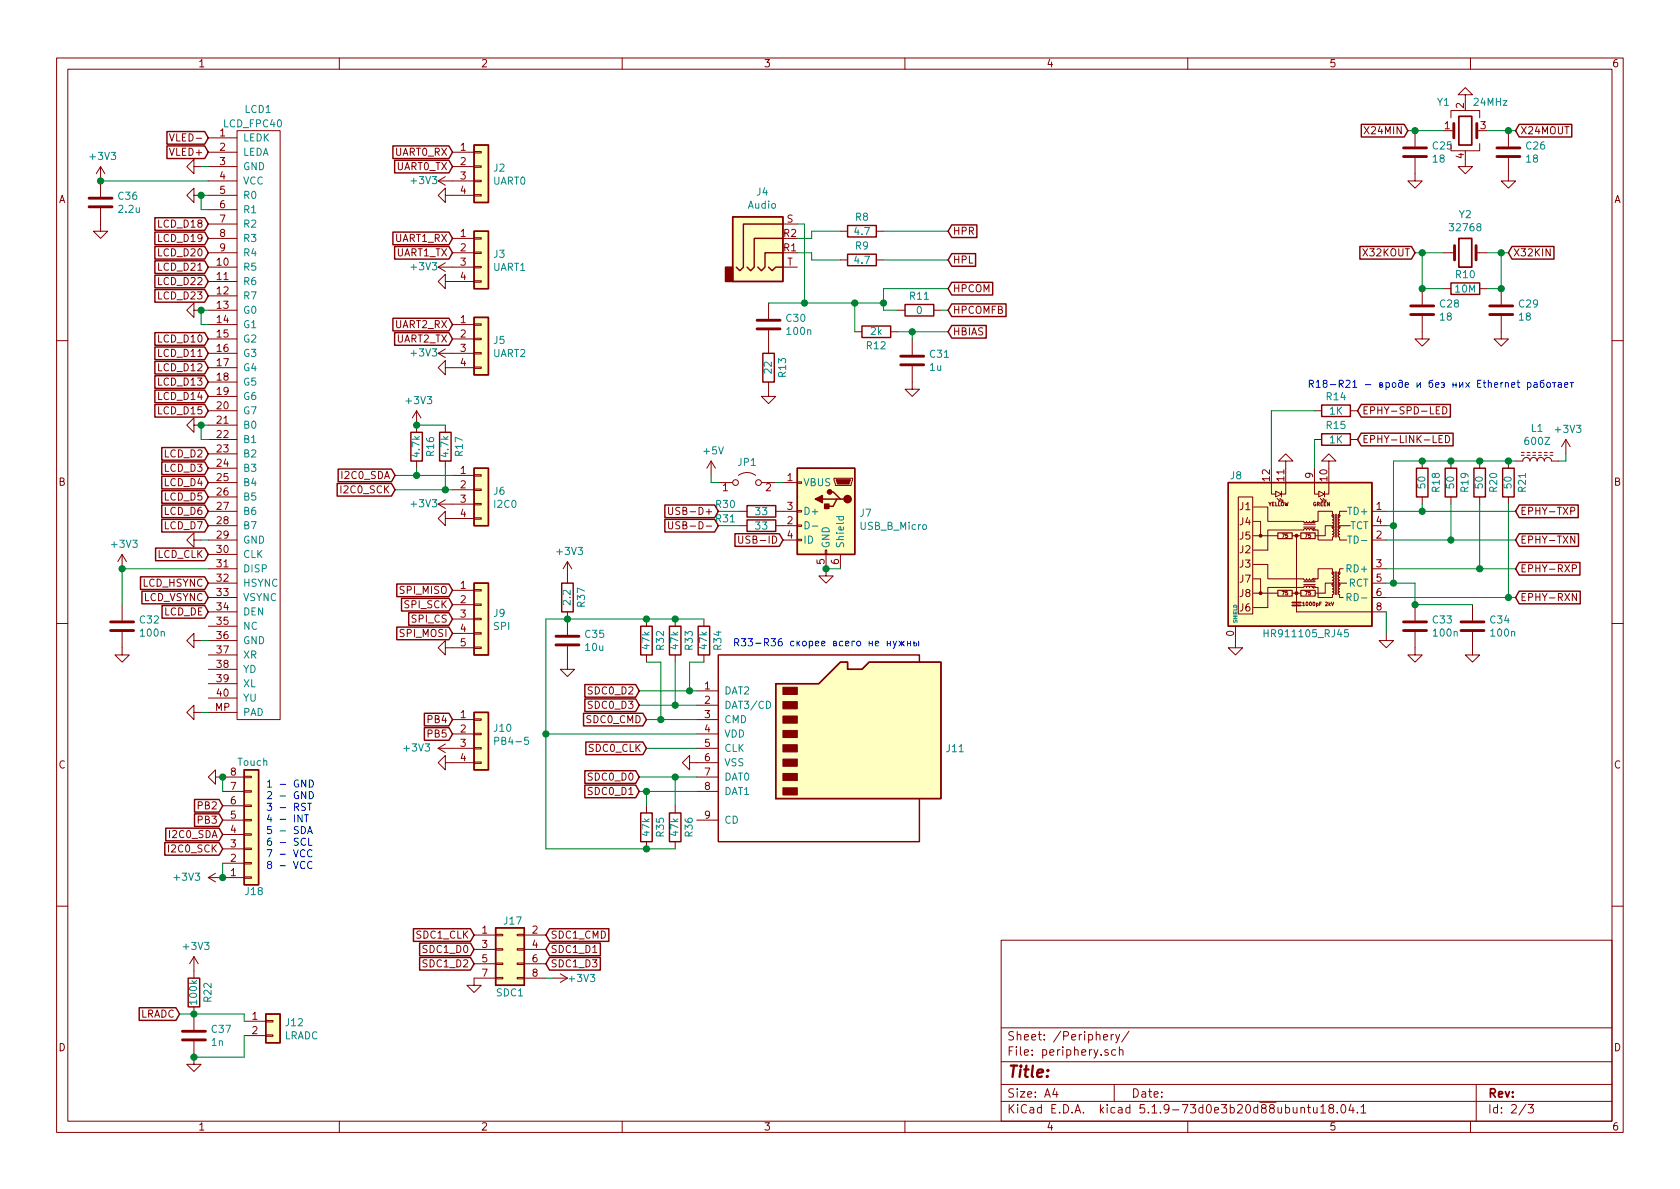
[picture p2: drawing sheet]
EESchema Schematic File Version 4
EELAYER 30 0
EELAYER END
$Descr A4 11693 8268
encoding utf-8
Sheet 2 3
Title ""
Date ""
Rev ""
Comp ""
Comment1 ""
Comment2 ""
Comment3 ""
Comment4 ""
$EndDescr
$Comp
L balmer:LCD_FPC40 LCD1
U 1 1
P 1750 2800
F 0 "LCD1" H 1700 4850 50  0000 L CNN
F 1 "LCD_FPC40" H 1550 4750 50  0000 L CNN
F 2 "Connector_FFC-FPC:Hirose_FH12-40S-0.5SH_1x40-1MP_P0.50mm_Horizontal" H 1700 4750 50  0001 C CNN
F 3 "" H 1900 3500 50  0001 C CNN
	1    1750 2800
	1    0    0    -1  
$EndComp
$Comp
L power:GND #PWR0138
U 1 1
P 1400 4950
F 0 "#PWR0138" H 1400 4700 50  0001 C CNN
F 1 "GND" H 1405 4777 50  0001 C CNN
F 2 "" H 1400 4950 50  0001 C CNN
F 3 "" H 1400 4950 50  0001 C CNN
	1    1400 4950
	0    1    1    0   
$EndComp
Wire Wire Line
	1450 4950 1400 4950
$Comp
L power:GND #PWR0139
U 1 1
P 1400 4450
F 0 "#PWR0139" H 1400 4200 50  0001 C CNN
F 1 "GND" H 1405 4277 50  0001 C CNN
F 2 "" H 1400 4450 50  0001 C CNN
F 3 "" H 1400 4450 50  0001 C CNN
	1    1400 4450
	0    1    1    0   
$EndComp
Wire Wire Line
	1450 4450 1400 4450
$Comp
L power:GND #PWR0140
U 1 1
P 1400 3750
F 0 "#PWR0140" H 1400 3500 50  0001 C CNN
F 1 "GND" H 1405 3577 50  0001 C CNN
F 2 "" H 1400 3750 50  0001 C CNN
F 3 "" H 1400 3750 50  0001 C CNN
	1    1400 3750
	0    1    1    0   
$EndComp
Wire Wire Line
	1450 3750 1400 3750
$Comp
L power:GND #PWR0141
U 1 1
P 1400 1150
F 0 "#PWR0141" H 1400 900 50  0001 C CNN
F 1 "GND" H 1405 977 50  0001 C CNN
F 2 "" H 1400 1150 50  0001 C CNN
F 3 "" H 1400 1150 50  0001 C CNN
	1    1400 1150
	0    1    1    0   
$EndComp
Wire Wire Line
	1450 1150 1400 1150
$Comp
L power:GND #PWR0142
U 1 1
P 1400 1350
F 0 "#PWR0142" H 1400 1100 50  0001 C CNN
F 1 "GND" H 1405 1177 50  0001 C CNN
F 2 "" H 1400 1350 50  0001 C CNN
F 3 "" H 1400 1350 50  0001 C CNN
	1    1400 1350
	0    1    1    0   
$EndComp
Wire Wire Line
	1450 1450 1400 1450
Wire Wire Line
	1400 1450 1400 1350
Wire Wire Line
	1450 1350 1400 1350
Connection ~ 1400 1350
$Comp
L power:GND #PWR0143
U 1 1
P 1400 2150
F 0 "#PWR0143" H 1400 1900 50  0001 C CNN
F 1 "GND" H 1405 1977 50  0001 C CNN
F 2 "" H 1400 2150 50  0001 C CNN
F 3 "" H 1400 2150 50  0001 C CNN
	1    1400 2150
	0    1    1    0   
$EndComp
Wire Wire Line
	1450 2150 1400 2150
Wire Wire Line
	1450 2250 1400 2250
Wire Wire Line
	1400 2250 1400 2150
Connection ~ 1400 2150
$Comp
L power:GND #PWR0144
U 1 1
P 1400 2950
F 0 "#PWR0144" H 1400 2700 50  0001 C CNN
F 1 "GND" H 1405 2777 50  0001 C CNN
F 2 "" H 1400 2950 50  0001 C CNN
F 3 "" H 1400 2950 50  0001 C CNN
	1    1400 2950
	0    1    1    0   
$EndComp
Wire Wire Line
	1450 2950 1400 2950
Wire Wire Line
	1450 3050 1400 3050
Wire Wire Line
	1400 3050 1400 2950
Connection ~ 1400 2950
Text GLabel 1450 1550 0    50   Input ~ 0
LCD_D18
Text GLabel 1450 1650 0    50   Input ~ 0
LCD_D19
Text GLabel 1450 1750 0    50   Input ~ 0
LCD_D20
Text GLabel 1450 1850 0    50   Input ~ 0
LCD_D21
Text GLabel 1450 1950 0    50   Input ~ 0
LCD_D22
Text GLabel 1450 2050 0    50   Input ~ 0
LCD_D23
Text GLabel 1450 2350 0    50   Input ~ 0
LCD_D10
Text GLabel 1450 2450 0    50   Input ~ 0
LCD_D11
Text GLabel 1450 2550 0    50   Input ~ 0
LCD_D12
Text GLabel 1450 2650 0    50   Input ~ 0
LCD_D13
Text GLabel 1450 2750 0    50   Input ~ 0
LCD_D14
Text GLabel 1450 2850 0    50   Input ~ 0
LCD_D15
Text GLabel 1450 3150 0    50   Input ~ 0
LCD_D2
Text GLabel 1450 3250 0    50   Input ~ 0
LCD_D3
Text GLabel 1450 3350 0    50   Input ~ 0
LCD_D4
Text GLabel 1450 3450 0    50   Input ~ 0
LCD_D5
Text GLabel 1450 3550 0    50   Input ~ 0
LCD_D6
Text GLabel 1450 3650 0    50   Input ~ 0
LCD_D7
$Comp
L Device:Crystal_GND24 Y1
U 1 1
P 10200 900
F 0 "Y1" H 10000 1100 50  0000 L CNN
F 1 "24MHz" H 10250 1100 50  0000 L CNN
F 2 "Crystal:Crystal_SMD_3225-4Pin_3.2x2.5mm" H 10200 900 50  0001 C CNN
F 3 "~" H 10200 900 50  0001 C CNN
	1    10200 900 
	1    0    0    -1  
$EndComp
$Comp
L Device:C C26
U 1 1
P 10500 1050
F 0 "C26" H 10615 1096 50  0000 L CNN
F 1 "18" H 10615 1005 50  0000 L CNN
F 2 "Capacitor_SMD:C_0603_1608Metric" H 10538 900 50  0001 C CNN
F 3 "~" H 10500 1050 50  0001 C CNN
	1    10500 1050
	1    0    0    -1  
$EndComp
$Comp
L power:GND #PWR0157
U 1 1
P 10200 1100
F 0 "#PWR0157" H 10200 850 50  0001 C CNN
F 1 "GND" H 10205 927 50  0001 C CNN
F 2 "" H 10200 1100 50  0001 C CNN
F 3 "" H 10200 1100 50  0001 C CNN
	1    10200 1100
	1    0    0    -1  
$EndComp
$Comp
L power:GND #PWR0158
U 1 1
P 10200 700
F 0 "#PWR0158" H 10200 450 50  0001 C CNN
F 1 "GND" H 10205 527 50  0001 C CNN
F 2 "" H 10200 700 50  0001 C CNN
F 3 "" H 10200 700 50  0001 C CNN
	1    10200 700 
	-1   0    0    1   
$EndComp
Wire Wire Line
	10050 900  9850 900 
Wire Wire Line
	10350 900  10500 900 
$Comp
L power:GND #PWR0159
U 1 1
P 9850 1200
F 0 "#PWR0159" H 9850 950 50  0001 C CNN
F 1 "GND" H 9855 1027 50  0001 C CNN
F 2 "" H 9850 1200 50  0001 C CNN
F 3 "" H 9850 1200 50  0001 C CNN
	1    9850 1200
	1    0    0    -1  
$EndComp
$Comp
L power:GND #PWR0160
U 1 1
P 10500 1200
F 0 "#PWR0160" H 10500 950 50  0001 C CNN
F 1 "GND" H 10505 1027 50  0001 C CNN
F 2 "" H 10500 1200 50  0001 C CNN
F 3 "" H 10500 1200 50  0001 C CNN
	1    10500 1200
	1    0    0    -1  
$EndComp
Text GLabel 9800 900  0    50   Input ~ 0
X24MIN
Text GLabel 10550 900  2    50   Input ~ 0
X24MOUT
$Comp
L Device:C C25
U 1 1
P 9850 1050
F 0 "C25" H 9965 1096 50  0000 L CNN
F 1 "18" H 9965 1005 50  0000 L CNN
F 2 "Capacitor_SMD:C_0603_1608Metric" H 9888 900 50  0001 C CNN
F 3 "~" H 9850 1050 50  0001 C CNN
	1    9850 1050
	1    0    0    -1  
$EndComp
Wire Wire Line
	9850 900  9800 900 
Connection ~ 9850 900 
Wire Wire Line
	10500 900  10550 900 
Connection ~ 10500 900 
$Comp
L Device:Crystal Y2
U 1 1
P 10200 1750
F 0 "Y2" H 10200 2018 50  0000 C CNN
F 1 "32768" H 10200 1927 50  0000 C CNN
F 2 "Crystal:Crystal_C26-LF_D2.1mm_L6.5mm_Horizontal" H 10200 1750 50  0001 C CNN
F 3 "~" H 10200 1750 50  0001 C CNN
	1    10200 1750
	1    0    0    -1  
$EndComp
$Comp
L Device:C C28
U 1 1
P 9900 2150
F 0 "C28" H 10015 2196 50  0000 L CNN
F 1 "18" H 10015 2105 50  0000 L CNN
F 2 "Capacitor_SMD:C_0603_1608Metric" H 9938 2000 50  0001 C CNN
F 3 "~" H 9900 2150 50  0001 C CNN
	1    9900 2150
	1    0    0    -1  
$EndComp
$Comp
L Device:C C29
U 1 1
P 10450 2150
F 0 "C29" H 10565 2196 50  0000 L CNN
F 1 "18" H 10565 2105 50  0000 L CNN
F 2 "Capacitor_SMD:C_0603_1608Metric" H 10488 2000 50  0001 C CNN
F 3 "~" H 10450 2150 50  0001 C CNN
	1    10450 2150
	1    0    0    -1  
$EndComp
Wire Wire Line
	10050 1750 9900 1750
Wire Wire Line
	10350 1750 10450 1750
$Comp
L power:GND #PWR0161
U 1 1
P 9900 2300
F 0 "#PWR0161" H 9900 2050 50  0001 C CNN
F 1 "GND" H 9905 2127 50  0001 C CNN
F 2 "" H 9900 2300 50  0001 C CNN
F 3 "" H 9900 2300 50  0001 C CNN
	1    9900 2300
	1    0    0    -1  
$EndComp
$Comp
L power:GND #PWR0162
U 1 1
P 10450 2300
F 0 "#PWR0162" H 10450 2050 50  0001 C CNN
F 1 "GND" H 10455 2127 50  0001 C CNN
F 2 "" H 10450 2300 50  0001 C CNN
F 3 "" H 10450 2300 50  0001 C CNN
	1    10450 2300
	1    0    0    -1  
$EndComp
Text GLabel 10500 1750 2    50   Input ~ 0
X32KIN
Text GLabel 9850 1750 0    50   Input ~ 0
X32KOUT
Wire Wire Line
	10500 1750 10450 1750
Connection ~ 10450 1750
Wire Wire Line
	9850 1750 9900 1750
Connection ~ 9900 1750
$Comp
L Device:R R10
U 1 1
P 10200 2000
F 0 "R10" V 10100 2000 50  0000 C CNN
F 1 "10M" V 10200 2000 50  0000 C CNN
F 2 "Resistor_SMD:R_0805_2012Metric" V 10130 2000 50  0001 C CNN
F 3 "~" H 10200 2000 50  0001 C CNN
	1    10200 2000
	0    1    1    0   
$EndComp
Wire Wire Line
	10450 1750 10450 2000
Wire Wire Line
	10350 2000 10450 2000
Connection ~ 10450 2000
Wire Wire Line
	10050 2000 9900 2000
Wire Wire Line
	9900 1750 9900 2000
Connection ~ 9900 2000
Text GLabel 10550 3550 2    50   Input ~ 0
EPHY-TXP
Text GLabel 10550 3750 2    50   Input ~ 0
EPHY-TXN
Text GLabel 10550 3950 2    50   Input ~ 0
EPHY-RXP
Text GLabel 10550 4150 2    50   Input ~ 0
EPHY-RXN
$Comp
L hr911105_rj45:HR911105_RJ45 J8
U 1 1
P 9050 3850
F 0 "J8" H 8650 4400 50  0000 R CNN
F 1 "HR911105_RJ45" H 9400 3300 50  0000 R CNN
F 2 "balmer:HR911105_RJ45" H 9050 3225 50  0001 C CNN
F 3 "HR911105_RJ45" H 8635 3615 50  0001 L TNN
	1    9050 3850
	1    0    0    -1  
$EndComp
Text GLabel 9450 3050 2    50   Input ~ 0
EPHY-LINK-LED
Text GLabel 9450 2850 2    50   Input ~ 0
EPHY-SPD-LED
$Comp
L Device:R R14
U 1 1
P 9300 2850
F 0 "R14" V 9200 2850 50  0000 C CNN
F 1 "1K" V 9300 2850 50  0000 C CNN
F 2 "Resistor_SMD:R_0603_1608Metric" V 9230 2850 50  0001 C CNN
F 3 "~" H 9300 2850 50  0001 C CNN
	1    9300 2850
	0    1    1    0   
$EndComp
$Comp
L power:GND #PWR0163
U 1 1
P 8950 3250
F 0 "#PWR0163" H 8950 3000 50  0001 C CNN
F 1 "GND" H 8955 3077 50  0001 C CNN
F 2 "" H 8950 3250 50  0001 C CNN
F 3 "" H 8950 3250 50  0001 C CNN
	1    8950 3250
	-1   0    0    1   
$EndComp
$Comp
L power:GND #PWR0164
U 1 1
P 9250 3250
F 0 "#PWR0164" H 9250 3000 50  0001 C CNN
F 1 "GND" H 9255 3077 50  0001 C CNN
F 2 "" H 9250 3250 50  0001 C CNN
F 3 "" H 9250 3250 50  0001 C CNN
	1    9250 3250
	-1   0    0    1   
$EndComp
$Comp
L Device:R R15
U 1 1
P 9300 3050
F 0 "R15" V 9200 3050 50  0000 C CNN
F 1 "1K" V 9300 3050 50  0000 C CNN
F 2 "Resistor_SMD:R_0603_1608Metric" V 9230 3050 50  0001 C CNN
F 3 "~" H 9300 3050 50  0001 C CNN
	1    9300 3050
	0    1    1    0   
$EndComp
Wire Wire Line
	9150 3250 9150 3050
Wire Wire Line
	8850 3250 8850 2850
Wire Wire Line
	8850 2850 9150 2850
$Comp
L power:GND #PWR0165
U 1 1
P 8600 4450
F 0 "#PWR0165" H 8600 4200 50  0001 C CNN
F 1 "GND" H 8605 4277 50  0001 C CNN
F 2 "" H 8600 4450 50  0001 C CNN
F 3 "" H 8600 4450 50  0001 C CNN
	1    8600 4450
	1    0    0    -1  
$EndComp
$Comp
L Device:R R18
U 1 1
P 9900 3350
F 0 "R18" V 9800 3350 50  0000 C CNN
F 1 "50" V 9900 3350 50  0000 C CNN
F 2 "Resistor_SMD:R_0603_1608Metric" V 9830 3350 50  0001 C CNN
F 3 "~" H 9900 3350 50  0001 C CNN
	1    9900 3350
	-1   0    0    1   
$EndComp
$Comp
L Device:R R19
U 1 1
P 10100 3350
F 0 "R19" V 10000 3350 50  0000 C CNN
F 1 "50" V 10100 3350 50  0000 C CNN
F 2 "Resistor_SMD:R_0603_1608Metric" V 10030 3350 50  0001 C CNN
F 3 "~" H 10100 3350 50  0001 C CNN
	1    10100 3350
	-1   0    0    1   
$EndComp
$Comp
L Device:R R20
U 1 1
P 10300 3350
F 0 "R20" V 10200 3350 50  0000 C CNN
F 1 "50" V 10300 3350 50  0000 C CNN
F 2 "Resistor_SMD:R_0603_1608Metric" V 10230 3350 50  0001 C CNN
F 3 "~" H 10300 3350 50  0001 C CNN
	1    10300 3350
	-1   0    0    1   
$EndComp
$Comp
L Device:R R21
U 1 1
P 10500 3350
F 0 "R21" V 10400 3350 50  0000 C CNN
F 1 "50" V 10500 3350 50  0000 C CNN
F 2 "Resistor_SMD:R_0603_1608Metric" V 10430 3350 50  0001 C CNN
F 3 "~" H 10500 3350 50  0001 C CNN
	1    10500 3350
	-1   0    0    1   
$EndComp
Wire Wire Line
	9650 3550 9900 3550
Wire Wire Line
	9650 3750 10100 3750
Wire Wire Line
	9650 3950 10300 3950
Wire Wire Line
	9650 4150 10500 4150
Wire Wire Line
	9900 3500 9900 3550
Connection ~ 9900 3550
Wire Wire Line
	9900 3550 10550 3550
Wire Wire Line
	10100 3500 10100 3750
Connection ~ 10100 3750
Wire Wire Line
	10100 3750 10550 3750
Wire Wire Line
	10300 3500 10300 3950
Connection ~ 10300 3950
Wire Wire Line
	10300 3950 10550 3950
Wire Wire Line
	10500 3500 10500 4150
Connection ~ 10500 4150
Wire Wire Line
	10500 4150 10550 4150
Wire Wire Line
	9900 3200 10100 3200
Wire Wire Line
	10100 3200 10300 3200
Connection ~ 10100 3200
Wire Wire Line
	10300 3200 10500 3200
Connection ~ 10300 3200
$Comp
L Device:L_Core_Ferrite L1
U 1 1
P 10700 3200
F 0 "L1" V 10925 3200 50  0000 C CNN
F 1 "600Z" V 10834 3200 50  0000 C CNN
F 2 "Inductor_SMD:L_1206_3216Metric" H 10700 3200 50  0001 C CNN
F 3 "~" H 10700 3200 50  0001 C CNN
	1    10700 3200
	0    -1   -1   0   
$EndComp
Wire Wire Line
	9650 3650 9700 3650
Wire Wire Line
	9700 3650 9700 3200
Wire Wire Line
	9700 3200 9900 3200
Connection ~ 9900 3200
Wire Wire Line
	9650 4050 9700 4050
Wire Wire Line
	9700 4050 9700 3650
Connection ~ 9700 3650
$Comp
L power:GND #PWR0166
U 1 1
P 9650 4400
F 0 "#PWR0166" H 9650 4150 50  0001 C CNN
F 1 "GND" H 9655 4227 50  0001 C CNN
F 2 "" H 9650 4400 50  0001 C CNN
F 3 "" H 9650 4400 50  0001 C CNN
	1    9650 4400
	1    0    0    -1  
$EndComp
Wire Wire Line
	9650 4250 9650 4400
$Comp
L Device:C C33
U 1 1
P 9850 4350
F 0 "C33" H 9965 4396 50  0000 L CNN
F 1 "100n" H 9965 4305 50  0000 L CNN
F 2 "Capacitor_SMD:C_0603_1608Metric" H 9888 4200 50  0001 C CNN
F 3 "~" H 9850 4350 50  0001 C CNN
	1    9850 4350
	1    0    0    -1  
$EndComp
$Comp
L Device:C C34
U 1 1
P 10250 4350
F 0 "C34" H 10365 4396 50  0000 L CNN
F 1 "100n" H 10365 4305 50  0000 L CNN
F 2 "Capacitor_SMD:C_0603_1608Metric" H 10288 4200 50  0001 C CNN
F 3 "~" H 10250 4350 50  0001 C CNN
	1    10250 4350
	1    0    0    -1  
$EndComp
$Comp
L power:GND #PWR0167
U 1 1
P 9850 4500
F 0 "#PWR0167" H 9850 4250 50  0001 C CNN
F 1 "GND" H 9855 4327 50  0001 C CNN
F 2 "" H 9850 4500 50  0001 C CNN
F 3 "" H 9850 4500 50  0001 C CNN
	1    9850 4500
	1    0    0    -1  
$EndComp
$Comp
L power:GND #PWR0168
U 1 1
P 10250 4500
F 0 "#PWR0168" H 10250 4250 50  0001 C CNN
F 1 "GND" H 10255 4327 50  0001 C CNN
F 2 "" H 10250 4500 50  0001 C CNN
F 3 "" H 10250 4500 50  0001 C CNN
	1    10250 4500
	1    0    0    -1  
$EndComp
Wire Wire Line
	9850 4200 9850 4050
Wire Wire Line
	9850 4050 9700 4050
Connection ~ 9700 4050
Wire Wire Line
	10250 4200 9850 4200
Connection ~ 9850 4200
Wire Wire Line
	10550 3200 10500 3200
Connection ~ 10500 3200
$Comp
L power:+3V3 #PWR0169
U 1 1
P 10900 3150
F 0 "#PWR0169" H 10900 3000 50  0001 C CNN
F 1 "+3V3" H 10915 3323 50  0000 C CNN
F 2 "" H 10900 3150 50  0001 C CNN
F 3 "" H 10900 3150 50  0001 C CNN
	1    10900 3150
	1    0    0    -1  
$EndComp
Wire Wire Line
	10850 3200 10900 3200
Wire Wire Line
	10900 3200 10900 3150
Text GLabel 1450 4150 0    50   Input ~ 0
LCD_VSYNC
Text GLabel 1450 4050 0    50   Input ~ 0
LCD_HSYNC
Text GLabel 1450 4250 0    50   Input ~ 0
LCD_DE
Text GLabel 1450 3850 0    50   Input ~ 0
LCD_CLK
$Comp
L power:+3V3 #PWR0170
U 1 1
P 850 3950
F 0 "#PWR0170" H 850 3800 50  0001 C CNN
F 1 "+3V3" H 865 4123 50  0000 C CNN
F 2 "" H 850 3950 50  0001 C CNN
F 3 "" H 850 3950 50  0001 C CNN
	1    850  3950
	1    0    0    -1  
$EndComp
Wire Wire Line
	1450 3950 850  3950
Text GLabel 1450 950  0    50   Input ~ 0
VLED-
Text GLabel 1450 1050 0    50   Input ~ 0
VLED+
Text GLabel 4450 4800 0    50   Input ~ 0
SDC0_D2
$Comp
L balmer:Micro_SD_Card_Ebay J11
U 1 1
P 5750 5200
F 0 "J11" H 6580 5200 50  0000 L CNN
F 1 "Micro_SD_Card_Ebay" H 6580 5200 50  0001 L CNN
F 2 "balmer:Conn_uSDcard" H 6580 5109 50  0001 L CNN
F 3 "https://www.hirose.com/product/en/download_file/key_name/DM3/category/Catalog/doc_file_id/49662/?file_category_id=4&item_id=195&is_series=1" H 5750 5300 50  0001 C CNN
	1    5750 5200
	1    0    0    -1  
$EndComp
Text GLabel 4450 4900 0    50   Input ~ 0
SDC0_D3
Text GLabel 4500 5000 0    50   Input ~ 0
SDC0_CMD
$Comp
L power:+3V3 #PWR0171
U 1 1
P 3950 4000
F 0 "#PWR0171" H 3950 3850 50  0001 C CNN
F 1 "+3V3" H 3965 4173 50  0000 C CNN
F 2 "" H 3950 4000 50  0001 C CNN
F 3 "" H 3950 4000 50  0001 C CNN
	1    3950 4000
	1    0    0    -1  
$EndComp
$Comp
L Device:C C35
U 1 1
P 3950 4450
F 0 "C35" H 4065 4496 50  0000 L CNN
F 1 "10u" H 4065 4405 50  0000 L CNN
F 2 "Capacitor_SMD:C_1206_3216Metric" H 3988 4300 50  0001 C CNN
F 3 "~" H 3950 4450 50  0001 C CNN
	1    3950 4450
	1    0    0    -1  
$EndComp
Text GLabel 4500 5200 0    50   Input ~ 0
SDC0_CLK
Text GLabel 4450 5400 0    50   Input ~ 0
SDC0_D0
Text GLabel 4450 5500 0    50   Input ~ 0
SDC0_D1
$Comp
L power:GND #PWR0172
U 1 1
P 4850 5300
F 0 "#PWR0172" H 4850 5050 50  0001 C CNN
F 1 "GND" H 4855 5127 50  0001 C CNN
F 2 "" H 4850 5300 50  0001 C CNN
F 3 "" H 4850 5300 50  0001 C CNN
	1    4850 5300
	0    1    1    0   
$EndComp
$Comp
L power:GND #PWR0173
U 1 1
P 3950 4600
F 0 "#PWR0173" H 3950 4350 50  0001 C CNN
F 1 "GND" H 3955 4427 50  0001 C CNN
F 2 "" H 3950 4600 50  0001 C CNN
F 3 "" H 3950 4600 50  0001 C CNN
	1    3950 4600
	1    0    0    -1  
$EndComp
$Comp
L Device:C C32
U 1 1
P 850 4350
F 0 "C32" H 965 4396 50  0000 L CNN
F 1 "100n" H 965 4305 50  0000 L CNN
F 2 "Capacitor_SMD:C_0603_1608Metric" H 888 4200 50  0001 C CNN
F 3 "~" H 850 4350 50  0001 C CNN
	1    850  4350
	1    0    0    -1  
$EndComp
Wire Wire Line
	850  3950 850  4200
Connection ~ 850  3950
$Comp
L power:GND #PWR0174
U 1 1
P 850 4500
F 0 "#PWR0174" H 850 4250 50  0001 C CNN
F 1 "GND" H 855 4327 50  0001 C CNN
F 2 "" H 850 4500 50  0001 C CNN
F 3 "" H 850 4500 50  0001 C CNN
	1    850  4500
	1    0    0    -1  
$EndComp
Text GLabel 3150 1750 0    50   Input ~ 0
UART1_TX
Text GLabel 3150 4100 0    50   Input ~ 0
SPI_MISO
Text GLabel 3150 4200 0    50   Input ~ 0
SPI_SCK
Text GLabel 3150 4300 0    50   Input ~ 0
SPI_CS
Text GLabel 3150 4400 0    50   Input ~ 0
SPI_MOSI
Text GLabel 2750 3400 0    50   Input ~ 0
I2C0_SCK
Text GLabel 2750 3300 0    50   Input ~ 0
I2C0_SDA
$Comp
L Device:R R16
U 1 1
P 2900 3100
F 0 "R16" V 2800 3100 50  0000 C CNN
F 1 "4.7k" V 2900 3100 50  0000 C CNN
F 2 "Resistor_SMD:R_0603_1608Metric" V 2830 3100 50  0001 C CNN
F 3 "~" H 2900 3100 50  0001 C CNN
	1    2900 3100
	-1   0    0    1   
$EndComp
$Comp
L Device:R R17
U 1 1
P 3100 3100
F 0 "R17" V 3000 3100 50  0000 C CNN
F 1 "4.7k" V 3100 3100 50  0000 C CNN
F 2 "Resistor_SMD:R_0603_1608Metric" V 3030 3100 50  0001 C CNN
F 3 "~" H 3100 3100 50  0001 C CNN
	1    3100 3100
	-1   0    0    1   
$EndComp
Wire Wire Line
	2750 3300 2900 3300
Wire Wire Line
	2900 3300 2900 3250
$Comp
L power:+3V3 #PWR0178
U 1 1
P 2900 2950
F 0 "#PWR0178" H 2900 2800 50  0001 C CNN
F 1 "+3V3" H 2915 3123 50  0000 C CNN
F 2 "" H 2900 2950 50  0001 C CNN
F 3 "" H 2900 2950 50  0001 C CNN
	1    2900 2950
	1    0    0    -1  
$EndComp
Wire Wire Line
	3100 2950 2900 2950
Connection ~ 2900 2950
$Comp
L Device:C C30
U 1 1
P 5350 2250
F 0 "C30" H 5465 2296 50  0000 L CNN
F 1 "100n" H 5465 2205 50  0000 L CNN
F 2 "Capacitor_SMD:C_0603_1608Metric" H 5388 2100 50  0001 C CNN
F 3 "~" H 5350 2250 50  0001 C CNN
	1    5350 2250
	1    0    0    -1  
$EndComp
$Comp
L Device:R R13
U 1 1
P 5350 2550
F 0 "R13" V 5250 2550 50  0000 C CNN
F 1 "22" V 5350 2550 50  0000 C CNN
F 2 "Resistor_SMD:R_0603_1608Metric" V 5280 2550 50  0001 C CNN
F 3 "~" H 5350 2550 50  0001 C CNN
	1    5350 2550
	-1   0    0    1   
$EndComp
$Comp
L power:GND #PWR0179
U 1 1
P 5350 2700
F 0 "#PWR0179" H 5350 2450 50  0001 C CNN
F 1 "GND" H 5355 2527 50  0001 C CNN
F 2 "" H 5350 2700 50  0001 C CNN
F 3 "" H 5350 2700 50  0001 C CNN
	1    5350 2700
	1    0    0    -1  
$EndComp
$Comp
L Device:R R8
U 1 1
P 6000 1600
F 0 "R8" V 5900 1600 50  0000 C CNN
F 1 "4.7" V 6000 1600 50  0000 C CNN
F 2 "Resistor_SMD:R_0603_1608Metric" V 5930 1600 50  0001 C CNN
F 3 "~" H 6000 1600 50  0001 C CNN
	1    6000 1600
	0    1    1    0   
$EndComp
$Comp
L Device:R R9
U 1 1
P 6000 1800
F 0 "R9" V 5900 1800 50  0000 C CNN
F 1 "4.7" V 6000 1800 50  0000 C CNN
F 2 "Resistor_SMD:R_0603_1608Metric" V 5930 1800 50  0001 C CNN
F 3 "~" H 6000 1800 50  0001 C CNN
	1    6000 1800
	0    1    1    0   
$EndComp
Text GLabel 6600 1600 2    50   Input ~ 0
HPR
Text GLabel 6600 1800 2    50   Input ~ 0
HPL
Text GLabel 6600 2300 2    50   Input ~ 0
HBIAS
$Comp
L Device:R R12
U 1 1
P 6100 2300
F 0 "R12" V 6000 2300 50  0000 C CNN
F 1 "2k" V 6100 2300 50  0000 C CNN
F 2 "Resistor_SMD:R_0603_1608Metric" V 6030 2300 50  0001 C CNN
F 3 "~" H 6100 2300 50  0001 C CNN
	1    6100 2300
	0    -1   -1   0   
$EndComp
$Comp
L Device:C C31
U 1 1
P 6350 2500
F 0 "C31" H 6465 2546 50  0000 L CNN
F 1 "1u" H 6465 2455 50  0000 L CNN
F 2 "Capacitor_SMD:C_0603_1608Metric" H 6388 2350 50  0001 C CNN
F 3 "~" H 6350 2500 50  0001 C CNN
	1    6350 2500
	1    0    0    -1  
$EndComp
Wire Wire Line
	5950 2100 5950 2300
Wire Wire Line
	6250 2300 6350 2300
Wire Wire Line
	6350 2350 6350 2300
Connection ~ 6350 2300
Wire Wire Line
	6350 2300 6600 2300
$Comp
L power:GND #PWR0180
U 1 1
P 6350 2650
F 0 "#PWR0180" H 6350 2400 50  0001 C CNN
F 1 "GND" H 6355 2477 50  0001 C CNN
F 2 "" H 6350 2650 50  0001 C CNN
F 3 "" H 6350 2650 50  0001 C CNN
	1    6350 2650
	1    0    0    -1  
$EndComp
Wire Wire Line
	6150 2150 6150 2100
Wire Wire Line
	6250 2150 6150 2150
Wire Wire Line
	6600 2000 6150 2000
Wire Wire Line
	6600 2150 6550 2150
$Comp
L Device:R R11
U 1 1
P 6400 2150
F 0 "R11" V 6300 2150 50  0000 C CNN
F 1 "0" V 6400 2150 50  0000 C CNN
F 2 "Resistor_SMD:R_0603_1608Metric" V 6330 2150 50  0001 C CNN
F 3 "~" H 6400 2150 50  0001 C CNN
	1    6400 2150
	0    1    1    0   
$EndComp
Text GLabel 6600 2150 2    50   Input ~ 0
HPCOMFB
Text GLabel 6600 2000 2    50   Input ~ 0
HPCOM
Wire Wire Line
	5950 2100 6150 2100
Connection ~ 5950 2100
Connection ~ 6150 2100
Wire Wire Line
	6150 2100 6150 2000
$Comp
L Connector_Generic:Conn_01x04 J2
U 1 1
P 3350 1150
F 0 "J2" H 3430 1142 50  0000 L CNN
F 1 "UART0" H 3430 1051 50  0000 L CNN
F 2 "Connector_PinSocket_1.27mm:PinSocket_1x04_P1.27mm_Vertical" H 3350 1150 50  0001 C CNN
F 3 "~" H 3350 1150 50  0001 C CNN
	1    3350 1150
	1    0    0    -1  
$EndComp
$Comp
L power:GND #PWR0182
U 1 1
P 3150 1350
F 0 "#PWR0182" H 3150 1100 50  0001 C CNN
F 1 "GND" H 3155 1177 50  0001 C CNN
F 2 "" H 3150 1350 50  0001 C CNN
F 3 "" H 3150 1350 50  0001 C CNN
	1    3150 1350
	0    1    1    0   
$EndComp
$Comp
L Connector_Generic:Conn_01x04 J3
U 1 1
P 3350 1750
F 0 "J3" H 3430 1742 50  0000 L CNN
F 1 "UART1" H 3430 1651 50  0000 L CNN
F 2 "Connector_PinSocket_1.27mm:PinSocket_1x04_P1.27mm_Vertical" H 3350 1750 50  0001 C CNN
F 3 "~" H 3350 1750 50  0001 C CNN
	1    3350 1750
	1    0    0    -1  
$EndComp
$Comp
L power:GND #PWR0184
U 1 1
P 3150 1950
F 0 "#PWR0184" H 3150 1700 50  0001 C CNN
F 1 "GND" H 3155 1777 50  0001 C CNN
F 2 "" H 3150 1950 50  0001 C CNN
F 3 "" H 3150 1950 50  0001 C CNN
	1    3150 1950
	0    1    1    0   
$EndComp
$Comp
L Connector_Generic:Conn_01x04 J5
U 1 1
P 3350 2350
F 0 "J5" H 3430 2342 50  0000 L CNN
F 1 "UART2" H 3430 2251 50  0000 L CNN
F 2 "Connector_PinSocket_1.27mm:PinSocket_1x04_P1.27mm_Vertical" H 3350 2350 50  0001 C CNN
F 3 "~" H 3350 2350 50  0001 C CNN
	1    3350 2350
	1    0    0    -1  
$EndComp
$Comp
L power:GND #PWR0186
U 1 1
P 3150 2550
F 0 "#PWR0186" H 3150 2300 50  0001 C CNN
F 1 "GND" H 3155 2377 50  0001 C CNN
F 2 "" H 3150 2550 50  0001 C CNN
F 3 "" H 3150 2550 50  0001 C CNN
	1    3150 2550
	0    1    1    0   
$EndComp
$Comp
L Connector_Generic:Conn_01x04 J6
U 1 1
P 3350 3400
F 0 "J6" H 3430 3392 50  0000 L CNN
F 1 "I2C0" H 3430 3301 50  0000 L CNN
F 2 "Connector_PinSocket_1.27mm:PinSocket_1x04_P1.27mm_Vertical" H 3350 3400 50  0001 C CNN
F 3 "~" H 3350 3400 50  0001 C CNN
	1    3350 3400
	1    0    0    -1  
$EndComp
Wire Wire Line
	2900 3300 3150 3300
Connection ~ 2900 3300
Wire Wire Line
	3100 3250 3100 3400
Wire Wire Line
	3100 3400 3150 3400
Wire Wire Line
	2750 3400 3100 3400
Connection ~ 3100 3400
$Comp
L power:+3V3 #PWR0187
U 1 1
P 3150 3500
F 0 "#PWR0187" H 3150 3350 50  0001 C CNN
F 1 "+3V3" V 3150 3700 50  0000 C CNN
F 2 "" H 3150 3500 50  0001 C CNN
F 3 "" H 3150 3500 50  0001 C CNN
	1    3150 3500
	0    -1   -1   0   
$EndComp
$Comp
L power:GND #PWR0188
U 1 1
P 3150 3600
F 0 "#PWR0188" H 3150 3350 50  0001 C CNN
F 1 "GND" H 3155 3427 50  0001 C CNN
F 2 "" H 3150 3600 50  0001 C CNN
F 3 "" H 3150 3600 50  0001 C CNN
	1    3150 3600
	0    1    1    0   
$EndComp
$Comp
L Connector_Generic:Conn_01x05 J9
U 1 1
P 3350 4300
F 0 "J9" H 3430 4342 50  0000 L CNN
F 1 "SPI" H 3430 4251 50  0000 L CNN
F 2 "Connector_PinSocket_1.27mm:PinSocket_1x05_P1.27mm_Vertical" H 3350 4300 50  0001 C CNN
F 3 "~" H 3350 4300 50  0001 C CNN
	1    3350 4300
	1    0    0    -1  
$EndComp
$Comp
L power:GND #PWR0189
U 1 1
P 3150 4500
F 0 "#PWR0189" H 3150 4250 50  0001 C CNN
F 1 "GND" H 3155 4327 50  0001 C CNN
F 2 "" H 3150 4500 50  0001 C CNN
F 3 "" H 3150 4500 50  0001 C CNN
	1    3150 4500
	0    1    1    0   
$EndComp
Text GLabel 1250 7050 0    50   Input ~ 0
LRADC
$Comp
L Device:C C37
U 1 1
P 1350 7200
F 0 "C37" H 1465 7246 50  0000 L CNN
F 1 "1n" H 1465 7155 50  0000 L CNN
F 2 "Capacitor_SMD:C_0603_1608Metric" H 1388 7050 50  0001 C CNN
F 3 "~" H 1350 7200 50  0001 C CNN
	1    1350 7200
	1    0    0    -1  
$EndComp
$Comp
L power:GND #PWR0190
U 1 1
P 1350 7350
F 0 "#PWR0190" H 1350 7100 50  0001 C CNN
F 1 "GND" H 1355 7177 50  0001 C CNN
F 2 "" H 1350 7350 50  0001 C CNN
F 3 "" H 1350 7350 50  0001 C CNN
	1    1350 7350
	1    0    0    -1  
$EndComp
$Comp
L power:+3V3 #PWR0191
U 1 1
P 1350 6750
F 0 "#PWR0191" H 1350 6600 50  0001 C CNN
F 1 "+3V3" H 1365 6923 50  0000 C CNN
F 2 "" H 1350 6750 50  0001 C CNN
F 3 "" H 1350 6750 50  0001 C CNN
	1    1350 6750
	1    0    0    -1  
$EndComp
$Comp
L Device:R R22
U 1 1
P 1350 6900
F 0 "R22" V 1250 6900 50  0000 C CNN
F 1 "100k" V 1350 6900 50  0000 C CNN
F 2 "Resistor_SMD:R_0603_1608Metric" V 1280 6900 50  0001 C CNN
F 3 "~" H 1350 6900 50  0001 C CNN
	1    1350 6900
	-1   0    0    1   
$EndComp
Wire Wire Line
	1250 7050 1350 7050
Connection ~ 1350 7050
$Comp
L balmer_allwinner_v3s_v2-rescue:USB_B_Micro-Connector-balmer_allwinner_v3s-rescue J7
U 1 1
P 5750 3550
F 0 "J7" H 5520 3539 50  0000 R CNN
F 1 "USB_B_Micro" H 5520 3448 50  0000 R CNN
F 2 "Connector_USB:USB_Micro-B_Molex-105017-0001" H 5900 3500 50  0001 C CNN
F 3 "~" H 5900 3500 50  0001 C CNN
	1    5750 3550
	-1   0    0    -1  
$EndComp
Text GLabel 5000 3550 0    50   Input ~ 0
USB-D+
Text GLabel 5000 3650 0    50   Input ~ 0
USB-D-
Text GLabel 5450 3750 0    50   Input ~ 0
USB-ID
$Comp
L power:GND #PWR0192
U 1 1
P 5750 3950
F 0 "#PWR0192" H 5750 3700 50  0001 C CNN
F 1 "GND" H 5755 3777 50  0001 C CNN
F 2 "" H 5750 3950 50  0001 C CNN
F 3 "" H 5750 3950 50  0001 C CNN
	1    5750 3950
	1    0    0    -1  
$EndComp
Wire Wire Line
	5850 3950 5750 3950
Connection ~ 5750 3950
$Comp
L power:+5V #PWR0193
U 1 1
P 4950 3300
F 0 "#PWR0193" H 4950 3150 50  0001 C CNN
F 1 "+5V" H 4965 3473 50  0000 C CNN
F 2 "" H 4950 3300 50  0001 C CNN
F 3 "" H 4950 3300 50  0001 C CNN
	1    4950 3300
	1    0    0    -1  
$EndComp
$Comp
L Jumper:Jumper_2_Open JP1
U 1 1
P 5200 3350
F 0 "JP1" H 5200 3493 50  0000 C CNN
F 1 "Jumper_2_Open" H 5200 3494 50  0001 C CNN
F 2 "Connector_PinHeader_2.00mm:PinHeader_1x02_P2.00mm_Vertical" H 5200 3350 50  0001 C CNN
F 3 "~" H 5200 3350 50  0001 C CNN
	1    5200 3350
	1    0    0    -1  
$EndComp
Wire Wire Line
	5450 3350 5400 3350
Wire Wire Line
	5000 3350 4950 3350
Wire Wire Line
	4950 3350 4950 3300
Text GLabel 3150 5000 0    50   Input ~ 0
PB4
Text GLabel 3150 5100 0    50   Input ~ 0
PB5
$Comp
L Connector_Generic:Conn_01x04 J10
U 1 1
P 3350 5100
F 0 "J10" H 3430 5142 50  0000 L CNN
F 1 "PB4-5" H 3430 5051 50  0000 L CNN
F 2 "Connector_PinSocket_1.27mm:PinSocket_1x04_P1.27mm_Vertical" H 3350 5100 50  0001 C CNN
F 3 "~" H 3350 5100 50  0001 C CNN
	1    3350 5100
	1    0    0    -1  
$EndComp
$Comp
L power:GND #PWR0195
U 1 1
P 3150 5300
F 0 "#PWR0195" H 3150 5050 50  0001 C CNN
F 1 "GND" H 3155 5127 50  0001 C CNN
F 2 "" H 3150 5300 50  0001 C CNN
F 3 "" H 3150 5300 50  0001 C CNN
	1    3150 5300
	0    1    1    0   
$EndComp
$Comp
L Connector_Generic:Conn_02x04_Odd_Even J17
U 1 1
P 3500 6600
F 0 "J17" H 3500 6800 50  0000 L CNN
F 1 "SDC1" H 3450 6300 50  0000 L CNN
F 2 "Connector_PinHeader_2.54mm:PinHeader_2x04_P2.54mm_Vertical" H 3500 6600 50  0001 C CNN
F 3 "~" H 3500 6600 50  0001 C CNN
	1    3500 6600
	1    0    0    -1  
$EndComp
$Comp
L power:GND #PWR01
U 1 1
P 3300 6800
F 0 "#PWR01" H 3300 6550 50  0001 C CNN
F 1 "GND" H 3305 6627 50  0001 C CNN
F 2 "" H 3300 6800 50  0001 C CNN
F 3 "" H 3300 6800 50  0001 C CNN
	1    3300 6800
	1    0    0    -1  
$EndComp
Text GLabel 3800 6700 2    50   Input ~ 0
SDC1_D3
Text GLabel 3300 6700 0    50   Input ~ 0
SDC1_D2
Text GLabel 3800 6600 2    50   Input ~ 0
SDC1_D1
Text GLabel 3300 6600 0    50   Input ~ 0
SDC1_D0
Text GLabel 3800 6500 2    50   Input ~ 0
SDC1_CMD
Text GLabel 3300 6500 0    50   Input ~ 0
SDC1_CLK
$Comp
L Connector_Generic:Conn_01x08 J18
U 1 1
P 1750 5800
F 0 "J18" H 1700 6200 50  0000 L CNN
F 1 "Touch" H 1650 5300 50  0000 L CNN
F 2 "Connector_FFC-FPC:Hirose_FH12-8S-0.5SH_1x08-1MP_P0.50mm_Horizontal" H 1750 5800 50  0001 C CNN
F 3 "~" H 1750 5800 50  0001 C CNN
	1    1750 5800
	1    0    0    1   
$EndComp
Text Notes 1850 6050 0    50   ~ 0
1 - GND\n2 - GND\n3 - RST\n4 - INT\n5 - SDA\n6 - SCL\n7 - VCC\n8 - VCC
Text GLabel 1550 5600 0    50   Input ~ 0
PB2
Text GLabel 1550 5700 0    50   Input ~ 0
PB3
Text GLabel 1550 5800 0    50   Input ~ 0
I2C0_SDA
Text GLabel 1550 5900 0    50   Input ~ 0
I2C0_SCK
$Comp
L power:GND #PWR0220
U 1 1
P 1550 5400
F 0 "#PWR0220" H 1550 5150 50  0001 C CNN
F 1 "GND" H 1555 5227 50  0001 C CNN
F 2 "" H 1550 5400 50  0001 C CNN
F 3 "" H 1550 5400 50  0001 C CNN
	1    1550 5400
	0    1    1    0   
$EndComp
$Comp
L power:+3V3 #PWR0221
U 1 1
P 1550 6100
F 0 "#PWR0221" H 1550 5950 50  0001 C CNN
F 1 "+3V3" V 1550 6350 50  0000 C CNN
F 2 "" H 1550 6100 50  0001 C CNN
F 3 "" H 1550 6100 50  0001 C CNN
	1    1550 6100
	0    -1   -1   0   
$EndComp
Wire Wire Line
	1550 6000 1550 6100
Wire Wire Line
	1550 5500 1550 5400
$Comp
L Connector:AudioJack4 J4
U 1 1
P 5350 1650
F 0 "J4" H 5307 1975 50  0000 C CNN
F 1 "Audio" H 5307 1884 50  0000 C CNN
F 2 "balmer:Jack_3.5mm_PJ320D_Horizontal" H 5350 1650 50  0001 C CNN
F 3 "~" H 5350 1650 50  0001 C CNN
	1    5350 1650
	1    0    0    -1  
$EndComp
Wire Wire Line
	5850 1600 5650 1600
Wire Wire Line
	5650 1600 5650 1650
Wire Wire Line
	5650 1650 5550 1650
Wire Wire Line
	5850 1800 5650 1800
Wire Wire Line
	5650 1800 5650 1750
Wire Wire Line
	5650 1750 5550 1750
Text GLabel 3150 2250 0    50   Input ~ 0
UART2_RX
Text GLabel 3150 2350 0    50   Input ~ 0
UART2_TX
$Comp
L power:+3V3 #PWR0185
U 1 1
P 3150 2450
F 0 "#PWR0185" H 3150 2300 50  0001 C CNN
F 1 "+3V3" V 3150 2650 50  0000 C CNN
F 2 "" H 3150 2450 50  0001 C CNN
F 3 "" H 3150 2450 50  0001 C CNN
	1    3150 2450
	0    -1   -1   0   
$EndComp
Text GLabel 3150 1650 0    50   Input ~ 0
UART1_RX
$Comp
L power:+3V3 #PWR0183
U 1 1
P 3150 1850
F 0 "#PWR0183" H 3150 1700 50  0001 C CNN
F 1 "+3V3" V 3150 2050 50  0000 C CNN
F 2 "" H 3150 1850 50  0001 C CNN
F 3 "" H 3150 1850 50  0001 C CNN
	1    3150 1850
	0    -1   -1   0   
$EndComp
Text GLabel 3150 1150 0    50   Input ~ 0
UART0_TX
$Comp
L power:+3V3 #PWR0181
U 1 1
P 3150 1250
F 0 "#PWR0181" H 3150 1100 50  0001 C CNN
F 1 "+3V3" V 3150 1450 50  0000 C CNN
F 2 "" H 3150 1250 50  0001 C CNN
F 3 "" H 3150 1250 50  0001 C CNN
	1    3150 1250
	0    -1   -1   0   
$EndComp
Text GLabel 3150 1050 0    50   Input ~ 0
UART0_RX
Wire Wire Line
	5350 2100 5600 2100
Wire Wire Line
	5550 1550 5600 1550
Wire Wire Line
	5600 1550 5600 2100
Connection ~ 5600 2100
Wire Wire Line
	5600 2100 5950 2100
$Comp
L power:+3V3 #PWR0175
U 1 1
P 3150 5200
F 0 "#PWR0175" H 3150 5050 50  0001 C CNN
F 1 "+3V3" V 3150 5450 50  0000 C CNN
F 2 "" H 3150 5200 50  0001 C CNN
F 3 "" H 3150 5200 50  0001 C CNN
	1    3150 5200
	0    -1   -1   0   
$EndComp
Wire Wire Line
	6150 1800 6600 1800
Wire Wire Line
	6150 1600 6600 1600
$Comp
L Device:R R30
U 1 1
P 5300 3550
F 0 "R30" V 5250 3300 50  0000 C CNN
F 1 "33" V 5300 3550 50  0000 C CNN
F 2 "Resistor_SMD:R_0603_1608Metric" V 5230 3550 50  0001 C CNN
F 3 "~" H 5300 3550 50  0001 C CNN
	1    5300 3550
	0    1    1    0   
$EndComp
$Comp
L Device:R R31
U 1 1
P 5300 3650
F 0 "R31" V 5250 3400 50  0000 C CNN
F 1 "33" V 5300 3650 50  0000 C CNN
F 2 "Resistor_SMD:R_0603_1608Metric" V 5230 3650 50  0001 C CNN
F 3 "~" H 5300 3650 50  0001 C CNN
	1    5300 3650
	0    1    1    0   
$EndComp
Wire Wire Line
	5150 3550 5000 3550
Wire Wire Line
	5150 3650 5000 3650
$Comp
L power:+3V3 #PWR0176
U 1 1
P 3850 6800
F 0 "#PWR0176" H 3850 6650 50  0001 C CNN
F 1 "+3V3" V 3850 7000 50  0000 C CNN
F 2 "" H 3850 6800 50  0001 C CNN
F 3 "" H 3850 6800 50  0001 C CNN
	1    3850 6800
	0    1    1    0   
$EndComp
Wire Wire Line
	3850 6800 3800 6800
Text Notes 9100 2700 0    50   ~ 0
R18-R21 - вроде и без них Ethernet работает
Connection ~ 1550 6100
Connection ~ 1550 5400
$Comp
L Device:R R34
U 1 1
P 4900 4450
F 0 "R34" V 4800 4450 50  0000 C CNN
F 1 "47k" V 4900 4450 50  0000 C CNN
F 2 "Resistor_SMD:R_0603_1608Metric" V 4830 4450 50  0001 C CNN
F 3 "~" H 4900 4450 50  0001 C CNN
	1    4900 4450
	-1   0    0    1   
$EndComp
$Comp
L Device:R R33
U 1 1
P 4700 4450
F 0 "R33" V 4600 4450 50  0000 C CNN
F 1 "47k" V 4700 4450 50  0000 C CNN
F 2 "Resistor_SMD:R_0603_1608Metric" V 4630 4450 50  0001 C CNN
F 3 "~" H 4700 4450 50  0001 C CNN
	1    4700 4450
	-1   0    0    1   
$EndComp
$Comp
L Device:R R32
U 1 1
P 4500 4450
F 0 "R32" V 4400 4450 50  0000 C CNN
F 1 "47k" V 4500 4450 50  0000 C CNN
F 2 "Resistor_SMD:R_0603_1608Metric" V 4430 4450 50  0001 C CNN
F 3 "~" H 4500 4450 50  0001 C CNN
	1    4500 4450
	-1   0    0    1   
$EndComp
$Comp
L Device:R R36
U 1 1
P 4700 5750
F 0 "R36" V 4600 5750 50  0000 C CNN
F 1 "47k" V 4700 5750 50  0000 C CNN
F 2 "Resistor_SMD:R_0603_1608Metric" V 4630 5750 50  0001 C CNN
F 3 "~" H 4700 5750 50  0001 C CNN
	1    4700 5750
	-1   0    0    1   
$EndComp
$Comp
L Device:R R35
U 1 1
P 4500 5750
F 0 "R35" V 4400 5750 50  0000 C CNN
F 1 "47k" V 4500 5750 50  0000 C CNN
F 2 "Resistor_SMD:R_0603_1608Metric" V 4430 5750 50  0001 C CNN
F 3 "~" H 4500 5750 50  0001 C CNN
	1    4500 5750
	-1   0    0    1   
$EndComp
Wire Wire Line
	4850 4800 4800 4800
Wire Wire Line
	4850 4900 4700 4900
Wire Wire Line
	4850 5000 4600 5000
Wire Wire Line
	4800 4800 4800 4600
Wire Wire Line
	4800 4600 4900 4600
Connection ~ 4800 4800
Wire Wire Line
	4800 4800 4450 4800
Wire Wire Line
	4700 4900 4700 4600
Connection ~ 4700 4900
Wire Wire Line
	4700 4900 4450 4900
Wire Wire Line
	4600 5000 4600 4600
Wire Wire Line
	4600 4600 4500 4600
Connection ~ 4600 5000
Wire Wire Line
	4600 5000 4500 5000
Wire Wire Line
	4700 4300 4500 4300
Connection ~ 4700 4300
Wire Wire Line
	4500 4300 3950 4300
Connection ~ 4500 4300
Wire Wire Line
	4850 5400 4700 5400
Wire Wire Line
	4850 5500 4500 5500
Wire Wire Line
	4500 5600 4500 5500
Connection ~ 4500 5500
Wire Wire Line
	4500 5500 4450 5500
Wire Wire Line
	4700 5600 4700 5400
Connection ~ 4700 5400
Wire Wire Line
	4700 5400 4450 5400
Wire Wire Line
	4850 5200 4500 5200
Wire Wire Line
	4700 5900 4500 5900
Connection ~ 4500 5900
$Comp
L power:+3V3 #PWR0219
U 1 1
P 700 1250
F 0 "#PWR0219" H 700 1100 50  0001 C CNN
F 1 "+3V3" H 715 1423 50  0000 C CNN
F 2 "" H 700 1250 50  0001 C CNN
F 3 "" H 700 1250 50  0001 C CNN
	1    700  1250
	1    0    0    -1  
$EndComp
$Comp
L Device:C C36
U 1 1
P 700 1400
F 0 "C36" H 815 1446 50  0000 L CNN
F 1 "2.2u" H 815 1355 50  0000 L CNN
F 2 "Capacitor_SMD:C_0805_2012Metric" H 738 1250 50  0001 C CNN
F 3 "~" H 700 1400 50  0001 C CNN
	1    700  1400
	1    0    0    -1  
$EndComp
Wire Wire Line
	1450 1250 700  1250
$Comp
L power:GND #PWR0222
U 1 1
P 700 1550
F 0 "#PWR0222" H 700 1300 50  0001 C CNN
F 1 "GND" H 705 1377 50  0001 C CNN
F 2 "" H 700 1550 50  0001 C CNN
F 3 "" H 700 1550 50  0001 C CNN
	1    700  1550
	1    0    0    -1  
$EndComp
Connection ~ 700  1250
Text Notes 5100 4500 0    50   ~ 0
R33-R36 скорее всего не нужны
$Comp
L Device:R R37
U 1 1
P 3950 4150
F 0 "R37" V 3850 4150 50  0000 C CNN
F 1 "2.2" V 3950 4150 50  0000 C CNN
F 2 "Resistor_SMD:R_0805_2012Metric" V 3880 4150 50  0001 C CNN
F 3 "~" H 3950 4150 50  0001 C CNN
	1    3950 4150
	-1   0    0    1   
$EndComp
Connection ~ 3950 4300
Wire Wire Line
	4850 5100 3800 5100
Wire Wire Line
	3800 5100 3800 4300
Wire Wire Line
	3800 4300 3950 4300
Wire Wire Line
	4700 4300 4900 4300
Wire Wire Line
	3800 5100 3800 5900
Wire Wire Line
	3800 5900 4500 5900
Connection ~ 3800 5100
$Comp
L Connector_Generic:Conn_01x02 J12
U 1 1
P 1900 7100
F 0 "J12" H 1980 7092 50  0000 L CNN
F 1 "LRADC" H 1980 7001 50  0000 L CNN
F 2 "Connector_PinSocket_1.27mm:PinSocket_1x02_P1.27mm_Vertical" H 1900 7100 50  0001 C CNN
F 3 "~" H 1900 7100 50  0001 C CNN
	1    1900 7100
	1    0    0    -1  
$EndComp
Wire Wire Line
	1350 7050 1700 7050
Wire Wire Line
	1700 7050 1700 7100
Wire Wire Line
	1700 7200 1700 7350
Wire Wire Line
	1700 7350 1350 7350
Connection ~ 1350 7350
$EndSCHEMATC
